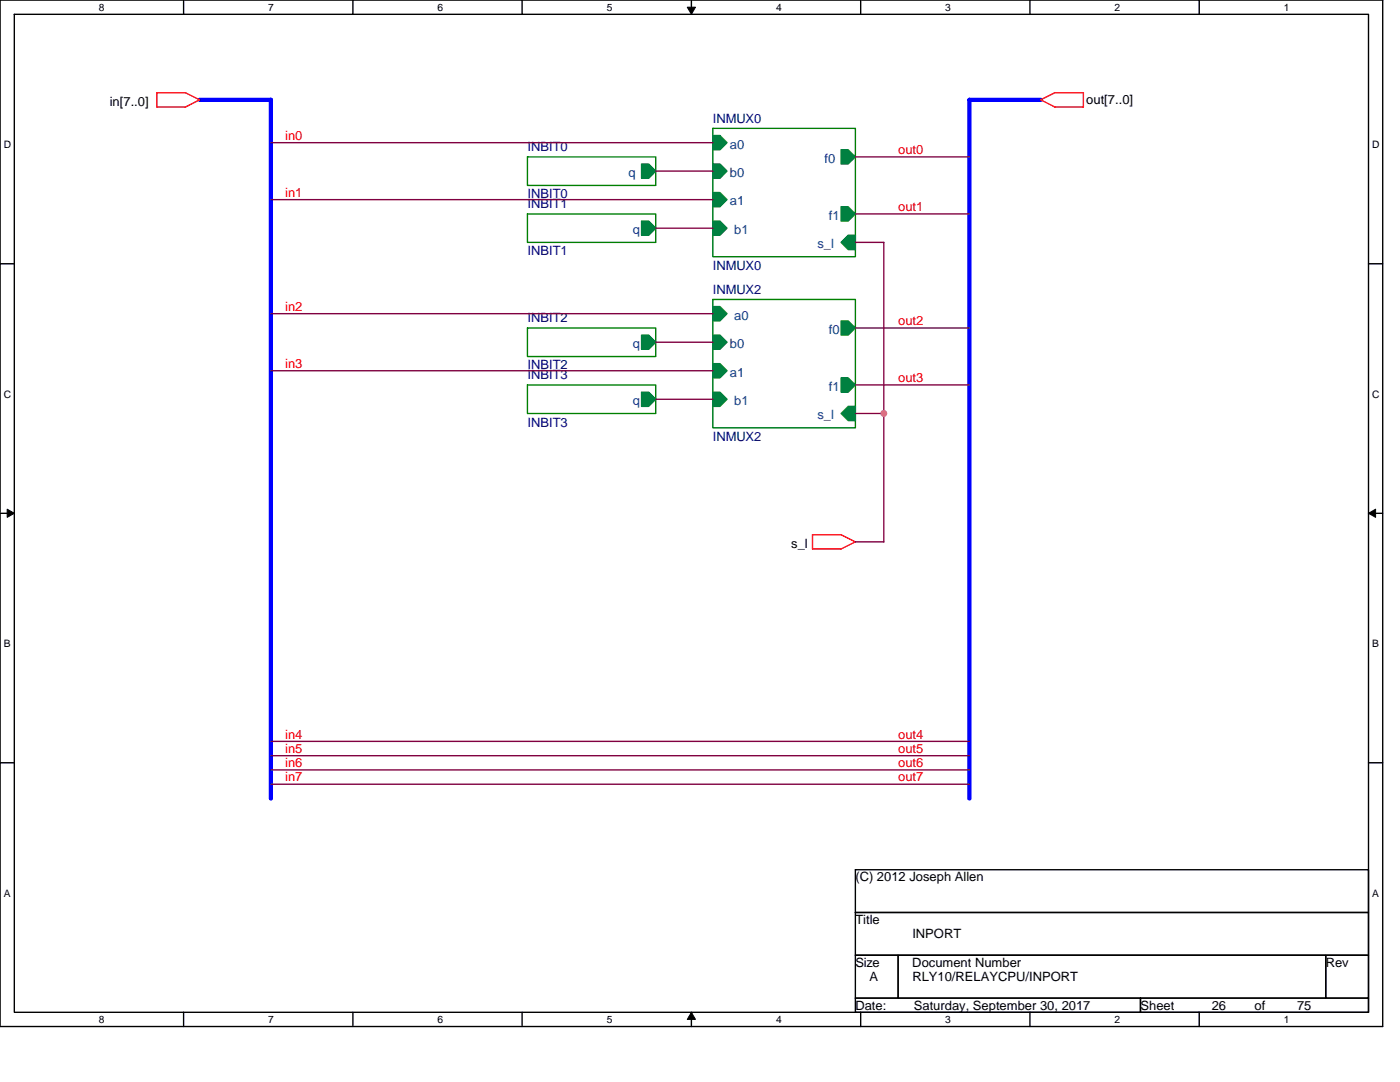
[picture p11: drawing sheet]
<svg xmlns="http://www.w3.org/2000/svg" width="279mm" height="216mm" viewBox="0 0 279 216" stroke-linecap="round" stroke-linejoin="round" font-family="sans-serif">
<path d="M0 0h275.9v204.8h-275.9zM2.9 2.9h270.2v199.1h-270.2z" fill="none" stroke="#000" stroke-width=".28"/>
<g fill="#fff">
<path d="M19.7 .3h1.2v2.3h-1.2z"/>
<path d="M19.7 202.3h1.2v2.3h-1.2z"/>
</g>
<path d="M36.6 0v2.9M36.6 202v2.8" fill="none" stroke="#000" stroke-width=".28"/>
<g fill="#fff">
<path d="M53.5 .3h1.2v2.3h-1.2z"/>
<path d="M53.5 202.3h1.2v2.3h-1.2z"/>
</g>
<path d="M70.4 0v2.9M70.4 202v2.8" fill="none" stroke="#000" stroke-width=".28"/>
<g fill="#fff">
<path d="M87.3 .3h1.2v2.3h-1.2z"/>
<path d="M87.3 202.3h1.2v2.3h-1.2z"/>
</g>
<path d="M104.2 0v2.9M104.2 202v2.8" fill="none" stroke="#000" stroke-width=".28"/>
<g fill="#fff">
<path d="M121.1 .3h1.1v2.3h-1.1z"/>
<path d="M121.1 202.3h1.1v2.3h-1.1z"/>
</g>
<path d="M138 0v2.9M138 202v2.8" fill="none" stroke="#000" stroke-width=".28"/>
<path d="M137.2 1.4h1.6l-.8 1.5zM138 202l.8 1.4h-1.6z" fill="#000" stroke="#000" stroke-width=".2"/>
<g fill="#fff">
<path d="M154.9 .3h1.1v2.3h-1.1z"/>
<path d="M154.9 202.3h1.1v2.3h-1.1z"/>
</g>
<path d="M171.8 0v2.9M171.8 202v2.8" fill="none" stroke="#000" stroke-width=".28"/>
<g fill="#fff">
<path d="M188.7 .3h1.1v2.3h-1.1z"/>
<path d="M188.7 202.3h1.1v2.3h-1.1z"/>
</g>
<path d="M205.5 0v2.9M205.5 202v2.8" fill="none" stroke="#000" stroke-width=".28"/>
<g fill="#fff">
<path d="M222.4 .3h1.2v2.3h-1.2z"/>
<path d="M222.4 202.3h1.2v2.3h-1.2z"/>
</g>
<path d="M239.3 0v2.9M239.3 202v2.8" fill="none" stroke="#000" stroke-width=".28"/>
<g fill="#fff">
<path d="M256.2 .3h1.2v2.3h-1.2z"/>
<path d="M256.2 202.3h1.2v2.3h-1.2z"/>
<path d="M.7 27.7h1.5v2.3h-1.5z"/>
<path d="M273.8 27.7h1.5v2.3h-1.5z"/>
<path d="M.7 77.5h1.5v2.3h-1.5z"/>
<path d="M273.8 77.5h1.5v2.3h-1.5z"/>
</g>
<path d="M0 52.6h2.9M273.1 52.6h2.8" fill="none" stroke="#000" stroke-width=".28"/>
<g fill="#fff">
<path d="M.7 127.3h1.4v2.3h-1.4z"/>
<path d="M273.8 127.3h1.4v2.3h-1.4z"/>
</g>
<path d="M0 102.4h2.9M273.1 102.4h2.8" fill="none" stroke="#000" stroke-width=".28"/>
<path d="M1.4 101.6l1.5 .8-1.5 .8zM273.1 102.4l1.4-.8v1.6z" fill="#000" stroke="#000" stroke-width=".2"/>
<g fill="#fff">
<path d="M.7 177.1h1.4v2.3h-1.4z"/>
<path d="M273.8 177.1h1.4v2.3h-1.4z"/>
</g>
<path d="M0 152.2h2.9M273.1 152.2h2.8M170.7 173.5h102.4v8.6h-102.4zM170.7 182.1h102.4v8.5h-102.4zM170.7 190.6h8.5v8.6h-8.5zM170.7 199.2h56.9v2.8h-56.9zM179.2 190.6h85.4v8.6h-85.4zM227.6 199.2h45.5v2.8h-45.5zM264.6 190.6h8.5v8.6h-8.5z" fill="none" stroke="#000" stroke-width=".28"/>
<path d="M105.3 31.3h25.6v5.7h-25.6zM142.3 25.6h28.4v25.6h-28.4zM105.3 42.7h25.6v5.7h-25.6zM142.3 59.8h28.4v25.6h-28.4zM105.3 65.4h25.6v5.7h-25.6zM105.3 76.8h25.6v5.7h-25.6z" fill="none" stroke="#008000" stroke-width=".28"/>
<g fill="#008040" stroke="#008040" stroke-width=".28">
<path d="M128 66.9h1.5l1.4 1.4-1.4 1.4h-1.5z" fill-rule="evenodd"/>
<path d="M128 78.3h1.5l1.4 1.4-1.4 1.4h-1.5z" fill-rule="evenodd"/>
<path d="M128 44.1h1.5l1.4 1.4-1.4 1.4h-1.5z" fill-rule="evenodd"/>
<path d="M128 32.7h1.5l1.4 1.4-1.4 1.5h-1.5z" fill-rule="evenodd"/>
<path d="M142.3 27h1.4l1.4 1.5-1.4 1.4h-1.4z" fill-rule="evenodd"/>
<path d="M142.3 32.7h1.4l1.4 1.4-1.4 1.5h-1.4z" fill-rule="evenodd"/>
<path d="M142.3 38.4h1.4l1.4 1.4-1.4 1.5h-1.4z" fill-rule="evenodd"/>
<path d="M142.3 44.1h1.4l1.4 1.4-1.4 1.4h-1.4z" fill-rule="evenodd"/>
<path d="M167.9 29.9h1.4l1.4 1.4-1.4 1.4h-1.4z" fill-rule="evenodd"/>
<path d="M167.9 41.3h1.4l1.4 1.4-1.4 1.4h-1.4z" fill-rule="evenodd"/>
<path d="M167.9 48.4l1.4-1.5h1.4v2.9h-1.4z" fill-rule="evenodd"/>
<path d="M142.3 61.2h1.4l1.4 1.4-1.4 1.4h-1.4z" fill-rule="evenodd"/>
<path d="M142.3 66.9h1.4l1.4 1.4-1.4 1.4h-1.4z" fill-rule="evenodd"/>
<path d="M142.3 72.6h1.4l1.4 1.4-1.4 1.4h-1.4z" fill-rule="evenodd"/>
<path d="M142.3 78.3h1.4l1.4 1.4-1.4 1.4h-1.4z" fill-rule="evenodd"/>
<path d="M167.9 64h1.4l1.4 1.4-1.4 1.5h-1.4z" fill-rule="evenodd"/>
<path d="M167.9 75.4h1.4l1.4 1.4-1.4 1.5h-1.4z" fill-rule="evenodd"/>
<path d="M167.9 82.5l1.4-1.4h1.4v2.8h-1.4z" fill-rule="evenodd"/>
</g>
<path d="M39.8 19.9h14.3v139.4M207.7 19.9h-14.2v139.4" fill="none" stroke="#00f" stroke-width=".85"/>
<path d="M31.3 18.5h5.7l2.9 1.4M31.3 18.5v2.9h5.7M39.8 19.9l-2.8 1.5M207.7 19.9l2.8 1.5M210.5 18.5h5.7v2.9h-5.7M210.5 18.5l-2.8 1.4M162.2 106.7l-.1 2.8h5.8M162.2 106.7h5.7M167.9 106.7l2.8 1.4-2.9 1.5" fill="none" stroke="#f00" stroke-width=".28"/>
<g fill="none" stroke="#800040" stroke-width=".28">
<path d="M54.1 28.5h88.2M54.1 39.8h88.2M130.9 34.1h11.4M170.7 31.3h22.8M130.9 45.5h11.4M170.7 42.7h22.8M170.7 48.4h5.7M176.4 48.4v59.7M54.1 62.6h88.2M54.1 74h88.2M130.9 68.3h11.4M130.9 79.7h11.4"/>
<path d="M170.7 65.4h22.8M170.7 76.8h22.8M170.7 82.5h5.7M170.7 108.1h5.7M54.1 147.9h139.4M54.1 150.8h139.4M54.1 153.6h139.4M54.1 156.5h139.4"/>
</g>
<circle cx="176.4" cy="82.5" r=".56" fill="#f0f" stroke="#f0f" stroke-width=".28"/>
<g font-size="2.6">
<text x="21.9" y="21.1">in[7..0]</text>
<text x="216.8" y="20.8">out[7..0]</text>
<text x="157.9" y="109.3">s_l</text>
<text x="170.7" y="175.9">(C) 2012 Joseph Allen</text>
<text x="170.7" y="184.4">Title</text>
<text x="182.1" y="187.2">INPORT</text>
<text x="170.7" y="192.9">Size</text>
<text x="173.5" y="195.8">A</text>
<text x="182.1" y="192.9">Document Number</text>
<text x="182.1" y="195.8">RLY10/RELAYCPU/INPORT</text>
<text x="264.6" y="192.9">Rev</text>
<text x="170.7" y="201.5">Date:</text>
<text x="182.4" y="201.5">Saturday, September 30, 2017</text>
<text x="227.6" y="201.5">Sheet</text>
<text x="241.8" y="201.5">26</text>
<text x="250.4" y="201.5">of</text>
<text x="258.9" y="201.5">75</text>
</g>
<g font-size="2.6" fill="#f00">
<text x="56.9" y="27.9">in0</text>
<text x="179.2" y="30.8">out0</text>
<text x="56.9" y="39.3">in1</text>
<text x="179.2" y="42.1">out1</text>
<text x="56.9" y="62.1">in2</text>
<text x="179.2" y="64.9">out2</text>
<text x="56.9" y="73.4">in3</text>
<text x="179.2" y="76.3">out3</text>
<text x="56.9" y="147.4">in4</text>
<text x="179.2" y="147.4">out4</text>
<text x="56.9" y="150.2">in5</text>
<text x="56.9" y="153.1">in6</text>
<text x="56.9" y="155.9">in7</text>
<text x="179.2" y="150.2">out5</text>
<text x="179.2" y="153.1">out6</text>
<text x="179.2" y="155.9">out7</text>
</g>
<g font-size="2.6" fill="#000080">
<text x="142.3" y="24.5">INMUX0</text>
<text x="105.3" y="30.2">INBIT0</text>
<text x="105.3" y="41.6">INBIT1</text>
<text x="105.3" y="39.6">INBIT0</text>
<text x="105.3" y="51">INBIT1</text>
<text x="142.3" y="53.8">INMUX0</text>
<text x="142.3" y="58.7">INMUX2</text>
<text x="105.3" y="64.3">INBIT2</text>
<text x="105.3" y="73.7">INBIT2</text>
<text x="105.3" y="75.7">INBIT3</text>
<text x="105.3" y="85.1">INBIT3</text>
<text x="142.3" y="87.9">INMUX2</text>
</g>
<g font-size="2.6" fill="#004080">
<text x="145.7" y="29.6">a0</text>
<text x="125.5" y="35.3">q</text>
<text x="145.7" y="35.3">b0</text>
<text x="164.5" y="32.5">f0</text>
<text x="145.7" y="41">a1</text>
<text x="126.3" y="46.7">q</text>
<text x="146.5" y="46.7">b1</text>
<text x="165.4" y="43.9">f1</text>
<text x="163.1" y="49.6">s_l</text>
<text x="146.5" y="63.8">a0</text>
<text x="126.3" y="69.4">q</text>
<text x="145.7" y="69.4">b0</text>
<text x="165.4" y="66.6">f0</text>
<text x="145.7" y="75.1">a1</text>
<text x="165.4" y="78">f1</text>
<text x="126.3" y="80.8">q</text>
<text x="146.5" y="80.8">b1</text>
<text x="163.1" y="83.7">s_l</text>
</g>
<g font-size="2">
<text x="19.7" y="2.1">8</text>
<text x="53.5" y="2.1">7</text>
<text x="87.3" y="2.1">6</text>
<text x="121.1" y="2.1">5</text>
<text x="154.9" y="2.1">4</text>
<text x="188.7" y="2.1">3</text>
<text x="222.4" y="2.1">2</text>
<text x="256.2" y="2.1">1</text>
<text x=".7" y="29.6">D</text>
<text x="273.8" y="29.6">D</text>
<text x=".7" y="79.4">C</text>
<text x="273.8" y="79.4">C</text>
<text x=".7" y="129.2">B</text>
<text x="273.8" y="129.2">B</text>
<text x=".7" y="178.9">A</text>
<text x="273.8" y="178.9">A</text>
<text x="19.7" y="204.1">8</text>
<text x="53.5" y="204.1">7</text>
<text x="87.3" y="204.1">6</text>
<text x="121.1" y="204.1">5</text>
<text x="154.9" y="204.1">4</text>
<text x="188.7" y="204.1">3</text>
<text x="222.4" y="204.1">2</text>
<text x="256.2" y="204.1">1</text>
</g>
</svg>
